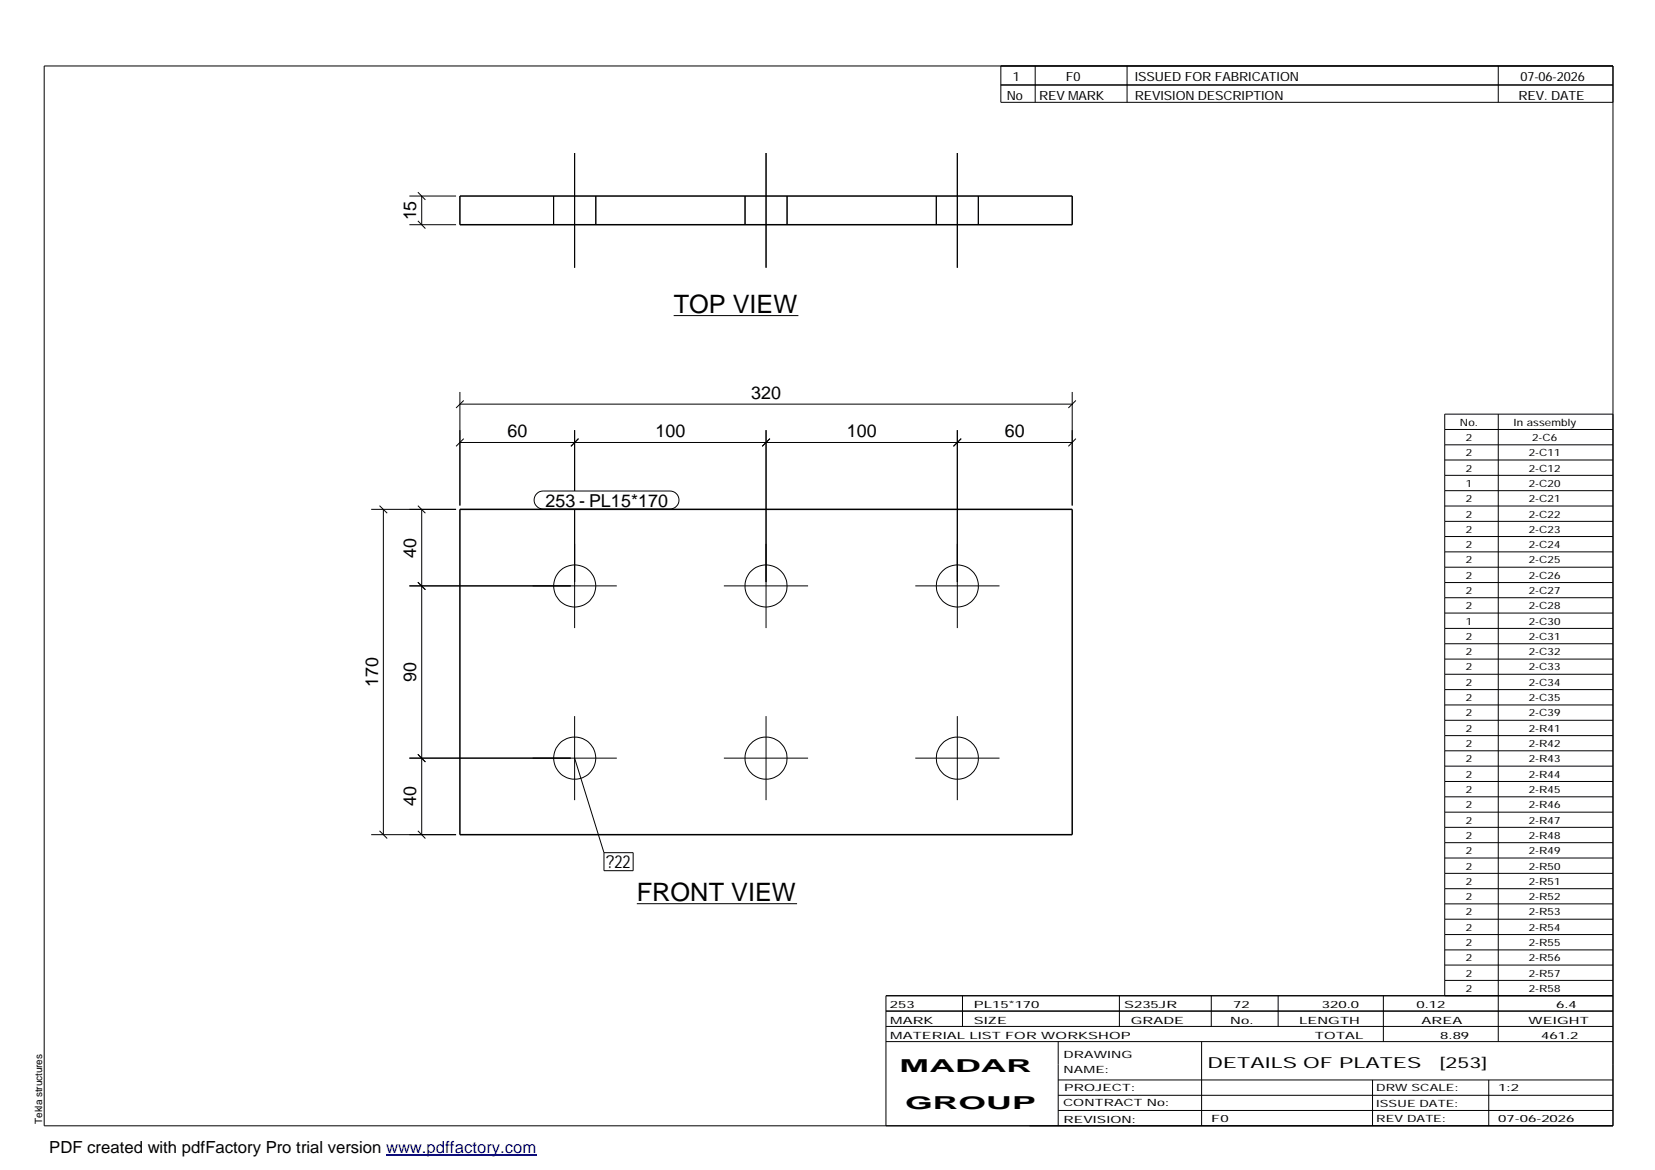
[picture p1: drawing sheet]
<svg xmlns="http://www.w3.org/2000/svg" width="420mm" height="297mm" viewBox="0 0 420 297" stroke-linecap="round" stroke-linejoin="round" font-family="sans-serif">
<g fill="none" stroke="#000" stroke-width=".25">
<path d="M11.2 16.7h398.3v269.1h-398.3zM254.1 16.7v9.3h155.4M262.8 16.7v9.3M286.1 16.7v9.3M380.4 16.7v9.3M145.9 38.8v29.2M194.5 38.8v29.2M243 38.8v29.2M254.1 21.6h155.4M103.9 57.1h11.9M103.9 49.8h11.9M106.1 56.1l1.9 1.9"/>
<path d="M106.1 48.8l1.9 1.9M107.1 49.8v7.3M140.5 49.8v7.3M151.3 49.8v7.3M189.1 49.8v7.3M199.8 49.8v7.3M237.7 49.8v7.3M248.4 49.8v7.3M116.8 99.5v28.8M171 80.1h31.7M272.2 99.5v28.8M116.8 102.6h155.4"/>
<path d="M116.8 112.3h155.4M117.7 101.7l-1.9 1.9M117.7 111.4l-1.9 1.9M145.9 109.2v15.5M146.9 111.4l-2 1.9M194.5 109.2v50.3M195.5 111.4l-2 1.9M243 109.2v50.3M244 111.4l-1.9 1.9M273.1 101.7l-1.9 1.9M273.1 111.4l-1.9 1.9M366.8 109h42.7"/>
<path d="M366.8 112.9h42.7M366.8 116.8h42.7M380.4 105.1v159.3M409.5 105.1h-42.7v147.7M94.2 129.3h21.6M96.4 128.4l1.9 1.9M97.3 129.3v82.6M106.1 128.4l1.9 1.9M107.1 129.3v82.6M136.3 125.3l.7-.5 .9-.1h32.2a2.29 2.29 0 0 1 2.3 2.2 2.29 2.29 0 0 1-2.3 2.3h-32.2a2.27 2.27 0 0 1-2.1-1.4 2.27 2.27 0 0 1 .5-2.5zM145.9 129.2v30.3M366.8 120.7h42.7"/>
<path d="M366.8 124.6h42.7M366.8 128.5h42.7M366.8 132.4h42.7M366.8 136.2h42.7M103.9 148.7h52.7M106.1 147.8l1.9 1.9M183.8 148.7h21.3M232.4 148.7h21.3M366.8 140.1h42.7M366.8 144h42.7M366.8 147.9h42.7M366.8 151.8h42.7"/>
<path d="M366.8 155.6h42.7M366.8 159.5h42.7M366.8 163.4h42.7M366.8 167.3h42.7M366.8 171.2h42.7M366.8 175.1h42.7M366.8 179h42.7M103.9 192.5h52.7M106.1 191.5l1.9 1.9M145.9 181.8v21.3M145.9 192.5l7.4 24M183.8 192.5h21.3"/>
<path d="M194.5 181.8v21.3M232.4 192.5h21.3M243 181.8v21.3M366.8 182.9h42.7M366.8 186.8h42.7M366.8 190.6h42.7M366.8 194.5h42.7M366.8 198.4h42.7M94.2 211.9h21.6M96.4 210.9l1.9 2M106.1 210.9l1.9 2M153.3 216.5h7.4v4.6h-7.4z"/>
<path d="M366.8 202.3h42.7M366.8 206.2h42.7M366.8 210h42.7M366.8 213.9h42.7M366.8 217.8h42.7M161.7 229.4h40.7M366.8 221.7h42.7M366.8 225.6h42.7M366.8 229.5h42.7M366.8 233.4h42.7M366.8 237.3h42.7M224.9 256.7h184.6"/>
<path d="M244.3 252.8v7.8M284.2 252.8v7.8M307.5 252.8v7.8M324.5 252.8v7.8M351.2 252.8v11.6M366.8 241.2h42.7M366.8 245h42.7M366.8 248.9h42.7M409.5 252.8h-184.6v33M224.9 264.4h184.6M224.9 260.6h184.6M268.6 264.4v21.4"/>
<path d="M268.6 274.2h140.9M268.6 278.1h140.9M305.1 264.4v21.4M348.4 274.2v11.6M378 274.2v11.6M268.6 281.9h140.9"/>
<circle cx="145.9" cy="148.8" r="5.4"/>
<circle cx="194.5" cy="148.8" r="5.3"/>
<circle cx="243.1" cy="148.8" r="5.4"/>
<circle cx="145.9" cy="192.5" r="5.3"/>
<circle cx="194.5" cy="192.5" r="5.3"/>
<circle cx="243" cy="192.5" r="5.3"/>
</g>
<path d="M116.8 49.8h155.4v7.3h-155.4zM116.8 129.3h155.4v82.6h-155.4z" fill="none" stroke="#000" stroke-width=".38"/>
<path d="M98 293.3h38.2" fill="none" stroke="#00f" stroke-width=".3"/>
<g font-size="6.4">
<text x="171" y="79.4">TOP VIEW</text>
<text x="161.7" y="228.7">FRONT VIEW</text>
</g>
<g font-size="4.5">
<text x="105.7" y="56" transform="rotate(-90 105.7 56)">15</text>
<text x="190.7" y="101.2">320</text>
<text x="128.8" y="110.9">60</text>
<text x="166.4" y="110.9">100</text>
<text x="215" y="110.9">100</text>
<text x="255.1" y="110.9">60</text>
<text x="138.5" y="128.6">253 - PL15*170</text>
<text x="105.7" y="141.5" transform="rotate(-90 105.7 141.5)">40</text>
<text x="105.7" y="173.1" transform="rotate(-90 105.7 173.1)">90</text>
<text x="96" y="174.4" transform="rotate(-90 96 174.4)">170</text>
<text x="105.7" y="204.7" transform="rotate(-90 105.7 204.7)">40</text>
<text x="153.9" y="220.5">?22</text>
<text x="228.4" y="272.3">MADAR</text>
<text x="229.8" y="281.6">GROUP</text>
</g>
<text font-size="4.2" x="12.5" y="292.7">PDF created with pdfFactory Pro trial version www.pdffactory.com</text>
<g font-size="3.9">
<text x="306.5" y="271.3">DETAILS OF PLATES</text>
<text x="365.4" y="271.3">[253]</text>
</g>
<g font-size="3.2">
<text x="257.1" y="20.5">1</text>
<text x="270.6" y="20.5">F0</text>
<text x="288.1" y="20.5">ISSUED FOR FABRICATION</text>
<text x="386" y="20.5">07-06-2026</text>
<text x="255.6" y="25.5">No</text>
<text x="263.8" y="25.5">REV MARK</text>
<text x="288.1" y="25.5">REVISION DESCRIPTION</text>
<text x="385.5" y="25.5">REV. DATE</text>
</g>
<g font-size="2.5">
<text x="370.6" y="108.1">No.</text>
<text x="372.1" y="112">2</text>
<text x="384.3" y="108.1">In assembly</text>
<text x="389" y="112">2-C6</text>
<text x="372.1" y="115.8">2</text>
<text x="372.1" y="119.7">2</text>
<text x="388.1" y="115.8">2-C11</text>
<text x="388.1" y="119.7">2-C12</text>
<text x="372.1" y="123.6">1</text>
<text x="388.1" y="123.6">2-C20</text>
<text x="372.1" y="127.5">2</text>
<text x="372.1" y="131.4">2</text>
<text x="388.1" y="127.5">2-C21</text>
<text x="388.1" y="131.4">2-C22</text>
<text x="372.1" y="135.2">2</text>
<text x="388.1" y="135.2">2-C23</text>
<text x="372.1" y="139.1">2</text>
<text x="372.1" y="143">2</text>
<text x="388.1" y="139.1">2-C24</text>
<text x="388.1" y="143">2-C25</text>
<text x="372.1" y="146.9">2</text>
<text x="388.1" y="146.9">2-C26</text>
<text x="372.1" y="150.8">2</text>
<text x="372.1" y="154.7">2</text>
<text x="388.1" y="150.8">2-C27</text>
<text x="388.1" y="154.7">2-C28</text>
<text x="372.1" y="158.6">1</text>
<text x="388.1" y="158.6">2-C30</text>
<text x="372.1" y="162.5">2</text>
<text x="372.1" y="166.4">2</text>
<text x="388.1" y="162.5">2-C31</text>
<text x="388.1" y="166.4">2-C32</text>
<text x="372.1" y="170.2">2</text>
<text x="388.1" y="170.2">2-C33</text>
<text x="372.1" y="174.1">2</text>
<text x="372.1" y="178">2</text>
<text x="388.1" y="174.1">2-C34</text>
<text x="388.1" y="178">2-C35</text>
<text x="372.1" y="181.9">2</text>
<text x="372.1" y="185.8">2</text>
<text x="388.1" y="181.9">2-C39</text>
<text x="388.1" y="185.8">2-R41</text>
<text x="372.1" y="189.6">2</text>
<text x="388.1" y="189.6">2-R42</text>
<text x="372.1" y="193.5">2</text>
<text x="372.1" y="197.4">2</text>
<text x="388.1" y="193.5">2-R43</text>
<text x="388.1" y="197.4">2-R44</text>
<text x="372.1" y="201.3">2</text>
<text x="388.1" y="201.3">2-R45</text>
<text x="372.1" y="205.2">2</text>
<text x="372.1" y="209.1">2</text>
<text x="388.1" y="205.2">2-R46</text>
<text x="388.1" y="209.1">2-R47</text>
<text x="372.1" y="213">2</text>
<text x="388.1" y="213">2-R48</text>
<text x="372.1" y="216.9">2</text>
<text x="372.1" y="220.8">2</text>
<text x="388.1" y="216.9">2-R49</text>
<text x="388.1" y="220.8">2-R50</text>
<text x="372.1" y="224.6">2</text>
<text x="388.1" y="224.6">2-R51</text>
<text x="372.1" y="228.5">2</text>
<text x="372.1" y="232.4">2</text>
<text x="388.1" y="228.5">2-R52</text>
<text x="388.1" y="232.4">2-R53</text>
<text x="372.1" y="236.3">2</text>
<text x="388.1" y="236.3">2-R54</text>
<text x="372.1" y="240.2">2</text>
<text x="372.1" y="244.1">2</text>
<text x="388.1" y="240.2">2-R55</text>
<text x="388.1" y="244.1">2-R56</text>
<text x="372.1" y="247.9">2</text>
<text x="372.1" y="251.8">2</text>
<text x="388.1" y="247.9">2-R57</text>
<text x="388.1" y="251.8">2-R58</text>
<text x="225.9" y="255.9">253</text>
<text x="247.3" y="255.9">PL15*170</text>
<text x="285.4" y="255.9">S235JR</text>
<text x="313.1" y="255.9">72</text>
<text x="335.6" y="255.9">320.0</text>
<text x="359.6" y="255.9">0.12</text>
<text x="395.1" y="255.9">6.4</text>
<text x="226" y="263.7">MATERIAL LIST FOR WORKSHOP</text>
<text x="226" y="259.9">MARK</text>
<text x="247.2" y="259.9">SIZE</text>
<text x="287.1" y="259.9">GRADE</text>
<text x="312.3" y="259.9">No.</text>
<text x="329.8" y="259.9">LENGTH</text>
<text x="333.8" y="263.7">TOTAL</text>
<text x="360.9" y="259.9">AREA</text>
<text x="365.6" y="263.7">8.89</text>
<text x="388.1" y="259.9">WEIGHT</text>
<text x="391.3" y="263.7">461.2</text>
<text x="270" y="268.5">DRAWING</text>
<text x="270" y="272.5">NAME:</text>
<text x="269.9" y="280.9">CONTRACT No:</text>
<text x="270.2" y="277">PROJECT:</text>
<text x="349.4" y="277.1">DRW SCALE:</text>
<text x="349.4" y="281">ISSUE DATE:</text>
<text x="380.4" y="277.1">1:2</text>
<text x="10.7" y="285.4" transform="rotate(-90 10.7 285.4)">Tekla structures</text>
<text x="270" y="285">REVISION:</text>
<text x="307.5" y="284.8">F0</text>
<text x="349.4" y="284.8">REV DATE:</text>
<text x="380.4" y="284.8">07-06-2026</text>
</g>
</svg>
